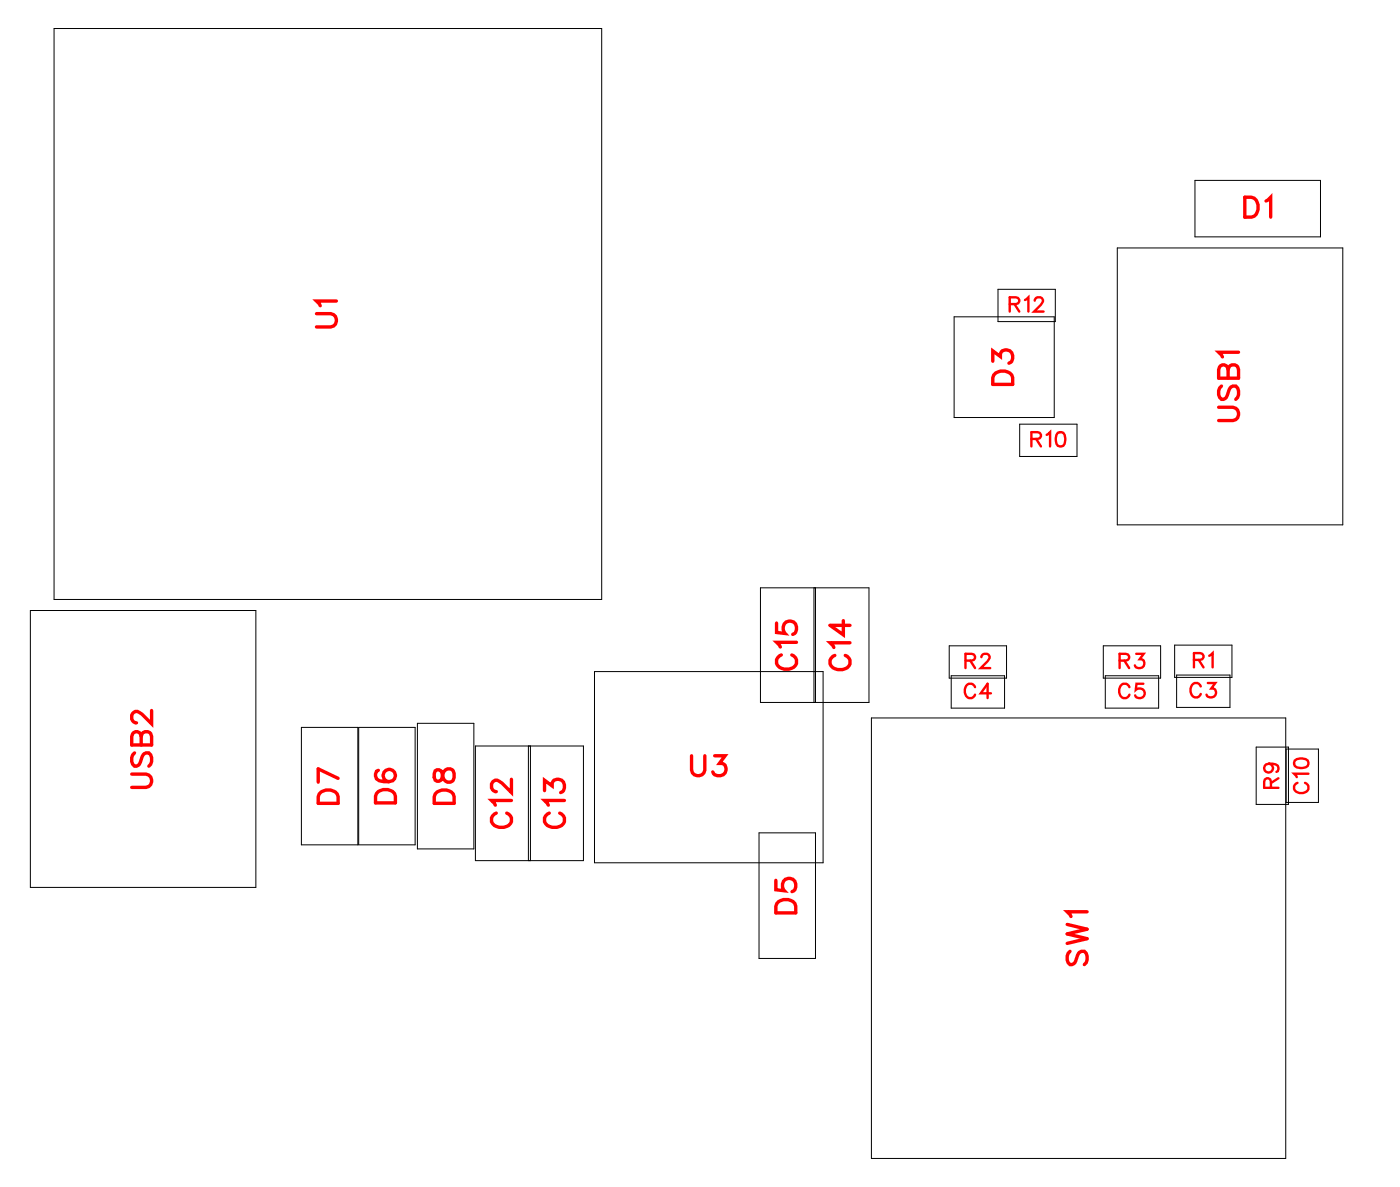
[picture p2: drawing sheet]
<svg xmlns="http://www.w3.org/2000/svg" width="50mm" height="42mm" viewBox="0 0 50 42" stroke-linecap="round" stroke-linejoin="round" font-family="sans-serif">
<g fill="none" stroke="#000" stroke-width=".04">
<path d="M1.9 1h19.5v20.3h-19.5zM34 11.3h3.5v3.6h-3.5zM35.5 10.3h2.1v1.1h-2.1zM36.3 15.1h2v1.1h-2zM39.8 8.8h8v9.9h-8zM42.6 6.4h4.4v2h-4.4zM1.1 21.7h8v9.9h-8zM10.7 25.9h2v4.2h-2zM12.8 25.9h2v4.2h-2zM14.9 25.7h2v4.5h-2zM16.9 26.6h3.9v4h-3.9zM18.8 26.6v4"/>
<path d="M18.9 26.6v4M21.2 23.9h8.1v6.8h-8.1zM27 29.6h2v4.5h-2zM27.1 20.9h3.8v4.1h-3.8zM29 20.9v4.1M31 25.6h14.8v15.6h-14.8zM33.8 23h2v1.1h-2zM33.9 24.1h1.9v1.1h-1.9zM39.3 23h2v1.1h-2zM39.4 24.1h1.9v1.1h-1.9zM41.8 23h2.1v1.1h-2.1zM41.9 24h1.9v1.2h-1.9z"/>
<path d="M44.7 26.6h1.2v2h-1.2zM45.8 26.7h1.1v1.9h-1.1z"/>
</g>
<g fill="none" stroke="#f00" stroke-width=".08">
<path d="M36 10.8h.2l.1-.1-.3-.1v.5M36.1 10.8l.2 .3M36.5 10.7l.1-.1v.5M36.7 15.6h.3l.1-.1-.4-.1v.5M36.8 10.7l.2-.1 .1 .1-.3 .4h.4M36.9 15.6l.2 .3M37.3 15.5l.1-.1v.5M37.7 15.4a.23 .23 0 0 1 .2 .2 .23 .23 0 0 1-.2 .3l-.1-.2zM34.4 23.5h.3v-.1l-.3-.1v.5M34.5 23.5l.2 .3M34.7 24.5a.19 .19 0 0 0-.2-.2 .19 .19 0 0 0-.1 .2v.2a.19 .19 0 0 0 .1 .1 .19 .19 0 0 0 .2-.1M34.9 23.4l.2-.1 .1 .1-.3 .4h.4"/>
<path d="M35.3 24.7h-.4l.3-.4v.5M39.9 23.5h.3v-.1l-.3-.1v.5M40 23.5l.2 .3M40.2 24.5a.19 .19 0 0 0-.2-.2 .19 .19 0 0 0-.1 .2v.2a.19 .19 0 0 0 .1 .1 .19 .19 0 0 0 .2-.1M40.5 23.3h.2l-.1 .2a.17 .17 0 0 1 .1 .2 .17 .17 0 0 1-.3 0M40.7 24.3h-.2l-.1 .3a.18 .18 0 0 1 .3-.1 .18 .18 0 0 1 0 .3 .18 .18 0 0 1-.3-.1M42.5 23.5h.3l.1-.2-.4-.1v.6M42.7 23.5l.2 .3M42.8 24.4a.19 .19 0 0 0-.3-.1 .19 .19 0 0 0-.1 .2v.1a.19 .19 0 0 0 .1 .2 .19 .19 0 0 0 .3-.1M43 24.3h.3l-.2 .2a.18 .18 0 0 1 .2 .3 .17 .17 0 0 1-.3-.1M43.1 23.3l.1-.1v.6M45.2 27.2a.16 .16 0 0 1 .1 .2 .16 .16 0 0 1-.2 .1 .16 .16 0 0 1 0-.3l.4 .1v.2"/>
<path d="M45.3 28l-.1-.3h-.1l-.1 .3h.5M45.5 27.7l-.2 .2M46.1 27.1a.25 .25 0 0 1 .3-.1 .25 .25 0 0 1 .2 .3 .25 .25 0 0 1-.3 .1 .25 .25 0 0 1-.2-.3zM46.2 27.9a.19 .19 0 0 0-.1 .2 .19 .19 0 0 0 .2 .1h.1a.19 .19 0 0 0 .2-.1 .19 .19 0 0 0-.1-.2M46.6 27.5h-.5l.1 .2"/>
</g>
<g fill="none" stroke="#f00" stroke-width=".12">
<path d="M11.3 11.2h.5l.2 .2-.1 .2h-.6M12 10.7h-.7l.1 .2M35.4 12.9v-.4l.2 .2a.24 .24 0 0 1 .4-.2 .24 .24 0 0 1-.1 .4M35.5 13.3l.1-.1 .4 .1 .1 .4h-.7zM43.4 14.5h.5l.2 .2-.1 .2-.6 .1M43.5 13.7l-.1 .2 .1 .3 .2-.1 .2-.4h.1l.1 .2-.1 .3M43.7 13.2v-.2h-.2l-.1 .5h.7v-.3l-.1-.2-.2 .1-.1 .4M44.1 12.5h-.7l.1 .2M44.3 7h.3a.38 .38 0 0 1 .2 .4 .38 .38 0 0 1-.2 .3h-.3zM45.1 7.2l.1-.2v.7M4.7 27.6h.5l.2 .2-.1 .2h-.6M4.8 26.8l-.1 .2 .1 .3 .2-.1 .2-.4h.1l.1 .2-.1 .3"/>
<path d="M5 26.2v-.1h-.2l-.1 .4h.7v-.3l-.1-.2-.2 .1-.1 .4M5.4 25.3v.5l-.3-.4-.3-.1-.1 .2v.1l.2 .1M11.4 28.2l.2-.1 .3 .1 .1 .4h-.7zM12 27.7l-.7-.3v.4M13.5 28.2l.1-.1 .4 .1 .1 .4h-.7zM13.5 27.4h-.1a.35 .35 0 0 0 .3 .5 .35 .35 0 0 0 .4-.3 .22 .22 0 0 0-.2-.2 .22 .22 0 0 0-.3 .2 .22 .22 0 0 0 .2 .2M15.5 27.4v.4h.1l.3-.4a.24 .24 0 0 1 .3 .2 .24 .24 0 0 1-.3 .2l-.1-.1-.1-.3zM15.6 28.2l.1-.1 .4 .1 .1 .4h-.7zM17.7 28.9a.26 .26 0 0 0-.2 .3 .26 .26 0 0 0 .3 .2h.1a.26 .26 0 0 0 .3-.2 .26 .26 0 0 0-.2-.3M18.2 28.5h-.7l.1 .2M18.2 27.7v.5l-.3-.3-.3-.1-.1 .1v.1l.2 .2M19.4 28.1v-.3l.3 .2a.24 .24 0 0 1 .3-.2 .24 .24 0 0 1 0 .4"/>
<path d="M19.6 28.9a.26 .26 0 0 0-.2 .3 .26 .26 0 0 0 .3 .2h.1a.26 .26 0 0 0 .3-.2 .26 .26 0 0 0-.2-.3M20.1 28.5h-.7l.1 .2M24.6 26.9v.5l.2 .2 .3-.1v-.6M25.4 26.9h.4l-.2 .3a.24 .24 0 0 1 .2 .4 .24 .24 0 0 1-.4-.1M27.6 31.3v.4h.3a.25 .25 0 0 1 0-.4 .25 .25 0 0 1 .4 .1 .25 .25 0 0 1-.1 .3M27.7 22.2v.3h.3a.25 .25 0 0 1-.1-.3 .25 .25 0 0 1 .4 0 .25 .25 0 0 1-.1 .4M27.7 32.1l.2-.1 .3 .1 .1 .4h-.7zM27.8 23.3a.26 .26 0 0 0-.1 .3 .26 .26 0 0 0 .2 .2h.2a.26 .26 0 0 0 .3-.2 .26 .26 0 0 0-.2-.3M28.4 22.9h-.7l.1 .1M29.7 23.3a.26 .26 0 0 0-.1 .3 .26 .26 0 0 0 .2 .2h.2a.26 .26 0 0 0 .3-.2 .26 .26 0 0 0-.2-.3M30 22.1v.5l-.4-.3h.7M30.3 22.9h-.7l.1 .1"/>
<path d="M38 32.9l.7 .2-.7 .1 .7 .2-.7 .2M38.1 33.9l-.1 .1 .1 .3h.2l.2-.4h.1l.1 .1-.1 .3M38.7 32.5h-.7l.1 .1"/>
</g>
<g font-size="1.2" fill="#fff">
<text x="12.3" y="11.7" transform="rotate(-90 12.3 11.7)">U1</text>
<text x="44.3" y="8">D1</text>
<text x="36.4" y="13.7" transform="rotate(-90 36.4 13.7)">D3</text>
<text x="44.4" y="15" transform="rotate(-90 44.4 15)">USB1</text>
<text x="28.7" y="23.9" transform="rotate(-90 28.7 23.9)">C15</text>
<text x="30.6" y="23.9" transform="rotate(-90 30.6 23.9)">C14</text>
<text x="5.7" y="28.1" transform="rotate(-90 5.7 28.1)">USB2</text>
<text x="12.3" y="28.7" transform="rotate(-90 12.3 28.7)">D7</text>
<text x="14.4" y="28.6" transform="rotate(-90 14.4 28.6)">D6</text>
<text x="16.5" y="28.7" transform="rotate(-90 16.5 28.7)">D8</text>
<text x="18.5" y="29.5" transform="rotate(-90 18.5 29.5)">C12</text>
<text x="20.4" y="29.5" transform="rotate(-90 20.4 29.5)">C13</text>
<text x="24.6" y="27.9">U3</text>
<text x="28.6" y="32.6" transform="rotate(-90 28.6 32.6)">D5</text>
<text x="39" y="34.4" transform="rotate(-90 39 34.4)">SW1</text>
</g>
<g font-size=".9" fill="#fff">
<text x="35.9" y="11.3">R12</text>
<text x="36.7" y="16.1">R10</text>
<text x="34.3" y="24">R2</text>
<text x="39.8" y="24">R3</text>
<text x="42.5" y="24">R1</text>
<text x="34.3" y="25.1">C4</text>
<text x="39.8" y="25.1">C5</text>
<text x="42.4" y="25">C3</text>
<text x="45.7" y="28.1" transform="rotate(-90 45.7 28.1)">R9</text>
<text x="46.8" y="28.3" transform="rotate(-90 46.8 28.3)">C10</text>
</g>
</svg>
